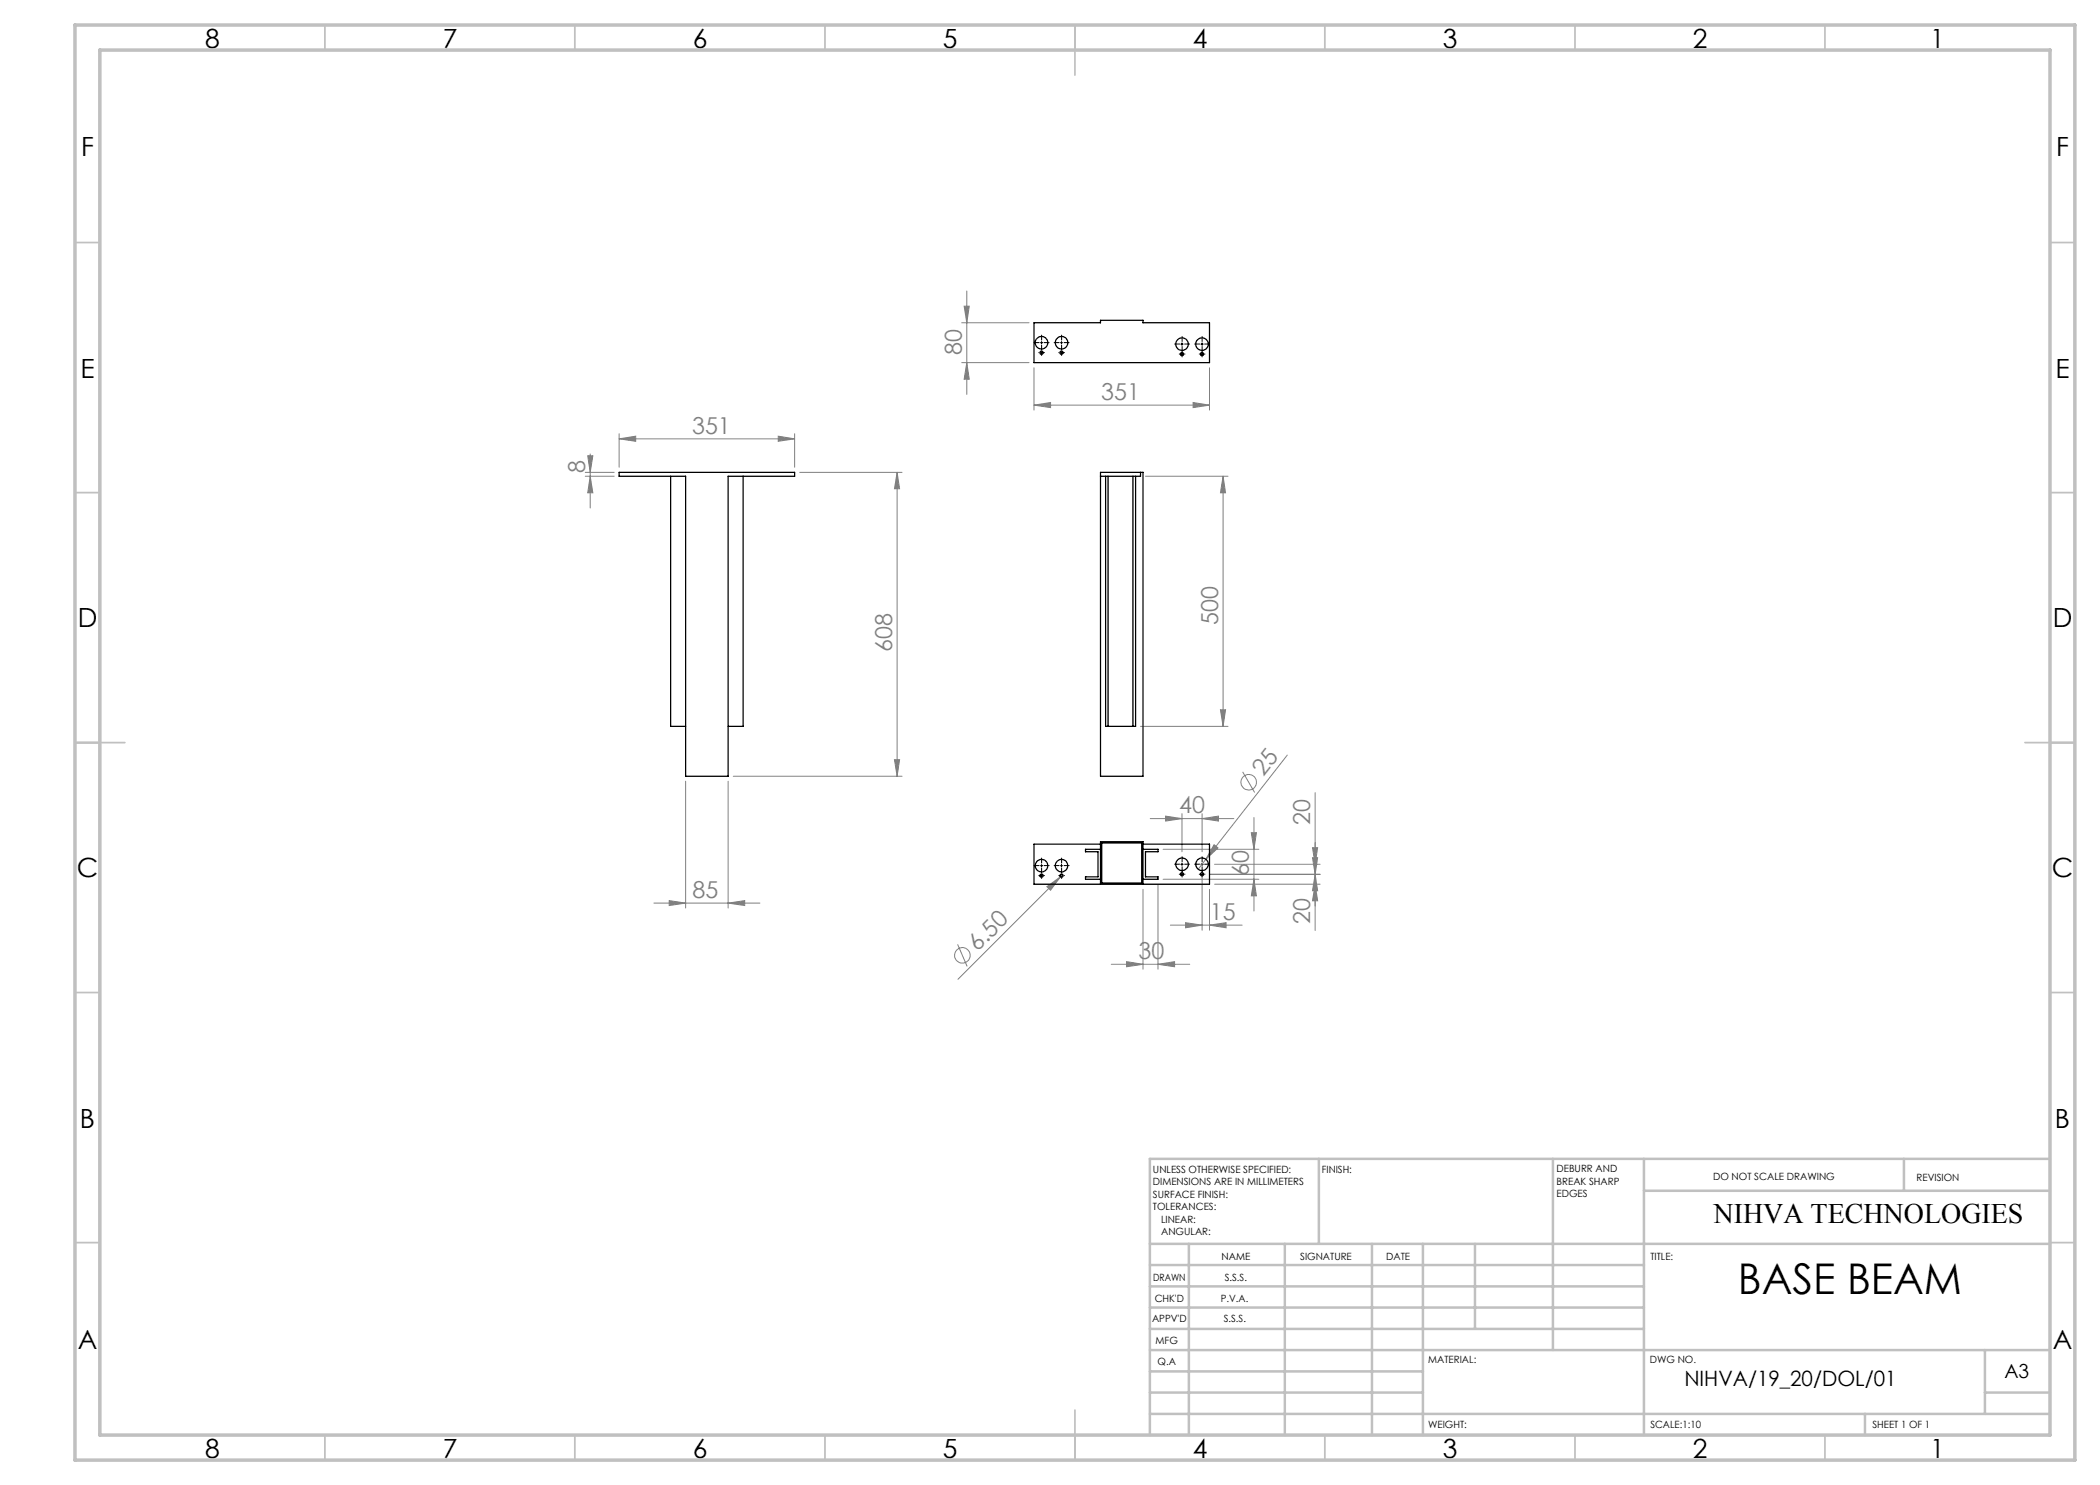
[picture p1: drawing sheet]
<svg xmlns="http://www.w3.org/2000/svg" width="420mm" height="297mm" viewBox="0 0 420 297" stroke-linecap="round" stroke-linejoin="round" font-family="sans-serif">
<g fill="none" stroke="#808080" stroke-width=".2">
<path d="M193.4 58.2v20.7M192.3 64.6h13.5M192.3 72.5h13.5M192.8 61.2h1.1l-.5 3.4zM193.4 72.5l.5 3.3h-1.1zM206.8 73.6v8.4M241.9 73.6v8.4M117.1 95.2h5.7M117.1 94.5h5.7M117.5 91.2h1.1l-.6 3.3zM118 95.2l.6 3.4h-1.1zM118 90.8v10.8"/>
<path d="M123.8 87.8l3.3-.6v1.1zM123.8 86.7v6.7M123.8 87.8h35.1M155.6 87.2l3.3 .6-3.3 .5zM158.9 86.7v6.7M159.9 94.5h20.5M179.4 94.5l.5 3.3h-1zM179.4 94.5v60.8M206.8 81l3.3-.5v1zM206.8 81h35.1M229.1 95.2h16.5M238.6 80.5l3.3 .5-3.3 .5z"/>
<path d="M244.6 95.2v50.1M244.6 95.2l.5 3.4h-1zM137.1 156.2v25.4M145.6 156.2v25.4M146.6 155.3h33.8M178.9 151.9h1l-.5 3.4zM228.1 145.3h17.5M244.1 142h1l-.5 3.3zM248.5 154.4l2.4 4.1M257.5 151l-16.3 20.9M263 158.5v27.6M209.4 177.3l2.7-1.9-2 2.6z"/>
<path d="M212.1 175.4l-20.5 20.5M212.5 174.9l-.4 .5M228.6 177.9v15.9M230 163.7h16.8M231.6 176.8v17M232.6 169.9h19.2M232.6 175.9h19.2M233.1 163.2l3.3 .5-3.3 .5zM236.4 162.7v7.7M240.4 163.7l3.3-.5v1zM240.4 162.7v7.7M240.4 175.4v10.7"/>
<path d="M241.2 171.9l-1.6 1.9M241.9 177.9v8.2M242 174.9h22M242.8 168.9l.8 .7-2.4 2.3zM242.9 176.8h21.1M242.9 172.9h21.1M250.3 166.5h1l-.5 3.4zM250.8 175.9l.5 3.3h-1zM250.8 163.5v18.7M262.5 171.6h1l-.5 3.3zM262.5 169.5h1l-.5 3.4zM263 174.9l.5 3.2h-1z"/>
<path d="M263 176.8l.5 3.4h-1zM130.8 180.6h21.2M133.8 180.1l3.3 .5-3.3 .5zM145.6 180.6l3.3-.5v1zM191.5 188.9l1.9 4.4M222.2 192.9h15.7M225.3 192.3l3.3 .6-3.3 .5zM231.6 192.9l3.3-.6v1.1zM234.1 185h14.3M237.1 184.5l3.3 .5-3.3 .6zM241.9 185l3.3-.5v1.1z"/>
<circle cx="249.7" cy="156.5" r="1.56"/>
<circle cx="192.5" cy="191.1" r="1.56"/>
</g>
<g fill="none" stroke="#000" stroke-width=".2" stroke-dasharray="15.2 1.3 1.3 1.3">
<path d="M207.8 68.5h-1M207.8 70.5h-.1M208.3 69v1M208.3 68v-1M208.3 71v.1M208.3 70h.1M208.8 68.5h1M208.8 70.5h.1M211.8 70.5h-.1M211.8 68.5h-1M212.3 71v.1M212.3 70h.1"/>
<path d="M212.3 69v1M212.3 68v-1M212.8 70.5h.1M212.8 68.5h1M235.9 70.8h-.1M235.9 68.8h-1M236.4 71.3v.1M236.4 70.3v-.1M236.4 69.3v1M236.4 68.3v-1M236.9 70.8h.1M236.9 68.8h1"/>
<path d="M239.9 68.8h-1M239.9 70.8h-.1M240.4 69.3v1M240.4 68.3v-1M240.4 71.3v.1M240.4 70.3v-.1M240.9 68.8h1M240.9 70.8h.1M207.8 173.1h-1M207.8 175.1h-.1M208.3 173.6v1M208.3 172.6v-1"/>
<path d="M208.3 175.6v.1M208.3 174.6v-.1M208.8 173.1h1M208.8 175.1h.1M211.8 175.1h-.1M211.8 173.1h-1M212.3 175.6v.1M212.3 174.6v-.1M212.3 173.6v1M212.3 172.6v-1M212.8 175.1h.1M212.8 173.1h1"/>
<path d="M235.9 174.8h-.1M235.9 172.8h-1M236.4 175.3v.1M236.4 174.3h.1M236.4 173.3v1M236.4 172.3v-1M236.9 174.8h.1M236.9 172.8h1M239.9 172.8h-1M239.9 174.8h-.1M240.4 173.3v1M240.4 172.3v-1"/>
<path d="M240.4 175.3v.1M240.4 174.3h.1M240.9 172.8h1M240.9 174.8h.1"/>
</g>
<g fill="none" stroke="#000" stroke-width=".2">
<path d="M208.1 68.5h.5M208.1 70.6h.5M208.3 68.3v.5M208.3 70.3v.5M212.1 68.5h.4M212.1 70.6h.4M212.3 68.3v.5M212.3 70.3v.5M236.1 68.8h.5M236.1 70.8h.5M236.4 68.6v.5M236.4 70.6v.5"/>
<path d="M240.2 68.8h.5M240.2 70.8h.5M240.4 68.6v.5M240.4 70.6v.5M208.1 173.1h.5M208.1 175.2h.5M208.3 172.9v.5M208.3 174.9v.5M212.1 173.1h.4M212.1 175.2h.4M212.3 172.9v.5M212.3 174.9v.5"/>
<path d="M236.1 172.9h.5M236.1 174.9h.5M236.4 172.6v.5M236.4 174.6v.5M240.2 172.9h.5M240.2 174.9h.5M240.4 172.6v.5M240.4 174.6v.5"/>
</g>
<g fill="none" stroke="#c0c0c0" stroke-width=".35">
<path d="M65 5v5M115 5v5M165 5v5M215 5v10M265 5v5M315 5v5M365 5v5M15 48.5h5M410 48.5h5M15 98.5h5M410 98.5h5M15 148.5h10"/>
<path d="M405 148.5h10M15 198.5h5M410 198.5h5M15 248.5h5M410 248.5h5M65 287v5M115 287v5M165 287v5M215 282v10M265 287v5M315 287v5M365 287v5"/>
</g>
<g fill="none" stroke="#c0c0c0" stroke-width=".5">
<path d="M263.8 231.8v17M310.6 231.8v38.2M328.8 231.8v55.2M328.8 238.2h81.2M380.8 231.8v6.4M410 231.8h-180v55.2M230 248.8h180M230 257.3h98.8M230 253h98.8M237.8 248.8v38.2M257 248.8v38.2M274.4 248.8v38.2"/>
<path d="M284.6 248.8v38.2M295 248.8v17M230 265.8h98.8M230 261.5h98.8M230 278.5h54.6M230 274.3h54.6M230 270h180M397 278.5h13M397 270v12.8M230 282.8h180M373 282.8v4.2"/>
</g>
<path d="M15 5h400v287h-400zM20 10h390v277h-390z" fill="none" stroke="#c0c0c0" stroke-width=".7"/>
<g fill="#808080">
<path d="M209.4 177.3l2.7-1.9-2 2.6z"/>
<path d="M242.8 168.9l.8 .7-2.4 2.3z"/>
<path d="M123.8 87.8l3.3-.6v1.1zM155.6 87.2l3.3 .6-3.3 .5zM133.8 180.1l3.3 .5-3.3 .5zM145.6 180.6l3.3-.5v1z"/>
<path d="M206.8 81l3.3-.5v1zM238.6 80.5l3.3 .5-3.3 .5zM233.1 163.2l3.3 .5-3.3 .5zM240.4 163.7l3.3-.5v1zM237.1 184.5l3.3 .5-3.3 .6zM241.9 185l3.3-.5v1.1z"/>
<path d="M231.6 192.9l3.3-.6v1.1zM225.3 192.3l3.3 .6-3.3 .5z"/>
<path d="M244.1 142h1l-.5 3.3zM244.6 95.2l.5 3.4h-1z"/>
<path d="M263 174.9l.5 3.2h-1zM262.5 169.5h1l-.5 3.4z"/>
<path d="M117.5 91.2h1.1l-.6 3.3zM118 95.2l.6 3.4h-1.1zM179.4 94.5l.5 3.3h-1zM178.9 151.9h1l-.5 3.4z"/>
<path d="M250.3 166.5h1l-.5 3.4zM250.8 175.9l.5 3.3h-1z"/>
<path d="M192.8 61.2h1.1l-.5 3.4zM193.4 72.5l.5 3.3h-1.1zM262.5 171.6h1l-.5 3.3zM263 176.8l.5 3.4h-1z"/>
</g>
<g fill="none" stroke="#000" stroke-width=".25">
<path d="M206.8 64.6h13.3v-.5h8.5v.5h13.3v7.9h-35.1zM123.8 94.5h35.1v.7h-13.3v60.1h-8.5v-60.1h-13.3zM134.1 95.2v50.1h3M148.6 95.2v50.1h-3M220.1 94.5h8.5v60.8h-8.5zM221.1 95.2v50.1h6v-50.1M221.6 95.2v50.1M226.6 95.2v50.1M228.1 94.5v.7h-8M220.1 176.8v-8.5h8.5v8.5M220.1 168.8h-13.3v8h35.1v-8h-13.3M220.1 169.9h-3v.5h2.5v5h-2.5v.5h3"/>
<path d="M220.3 168.6h8.1v8h-8.1zM228.6 169.9h3v.5h-2.5v5h2.5v.5h-3"/>
<circle cx="208.3" cy="70.5" r=".34"/>
<circle cx="208.3" cy="68.5" r="1.25"/>
<circle cx="212.3" cy="70.5" r=".33"/>
<circle cx="212.3" cy="68.5" r="1.27"/>
<circle cx="236.4" cy="70.8" r=".33"/>
<circle cx="236.4" cy="68.8" r="1.27"/>
<circle cx="240.4" cy="70.8" r=".34"/>
<circle cx="240.4" cy="68.8" r="1.25"/>
<circle cx="208.3" cy="173.1" r="1.26"/>
<circle cx="208.3" cy="175.1" r=".32"/>
<circle cx="212.3" cy="175.1" r=".32"/>
<circle cx="212.3" cy="173.1" r="1.24"/>
<circle cx="236.4" cy="174.8" r=".32"/>
<circle cx="236.4" cy="172.8" r="1.24"/>
<circle cx="240.4" cy="174.9" r=".33"/>
<circle cx="240.4" cy="172.8" r="1.26"/>
</g>
<text font-size="8.5" x="347.6" y="258.8">BASE BEAM</text>
<text font-size="5.6" x="342.7" y="244.5">NIHVA TECHNOLOGIES</text>
<g font-size="5.3">
<text x="41" y="9.5">8</text>
<text x="88.5" y="9.5">7</text>
<text x="138.5" y="9.5">6</text>
<text x="188.5" y="9.5">5</text>
<text x="238.5" y="9.5">4</text>
<text x="288.5" y="9.5">3</text>
<text x="338.5" y="9.5">2</text>
<text x="386" y="9.5">1</text>
<text x="16.2" y="31.3">F</text>
<text x="411.2" y="31.3">F</text>
<text x="16.1" y="75.5">E</text>
<text x="411.1" y="75.5">E</text>
<text x="15.5" y="125.5">D</text>
<text x="410.5" y="125.5">D</text>
<text x="15.4" y="175.5">C</text>
<text x="410.4" y="175.5">C</text>
<text x="16" y="225.5">B</text>
<text x="411" y="225.5">B</text>
<text x="15.5" y="269.8">A</text>
<text x="410.5" y="269.8">A</text>
<text x="41" y="291.5">8</text>
<text x="88.5" y="291.5">7</text>
<text x="138.5" y="291.5">6</text>
<text x="188.5" y="291.5">5</text>
<text x="238.5" y="291.5">4</text>
<text x="288.5" y="291.5">3</text>
<text x="338.5" y="291.5">2</text>
<text x="386" y="291.5">1</text>
</g>
<g font-size="4.7" fill="#808080">
<text x="192.3" y="70.9" transform="rotate(-90 192.3 70.9)">80</text>
<text x="220.3" y="80">351</text>
<text x="138.4" y="86.7">351</text>
<text x="117" y="94.7" transform="rotate(-90 117 94.7)">8</text>
<text x="243.6" y="125" transform="rotate(-90 243.6 125)">500</text>
<text x="178.4" y="130.4" transform="rotate(-90 178.4 130.4)">608</text>
<text x="252.7" y="155.5" transform="rotate(-52 252.7 155.5)">25</text>
<text x="235.8" y="162.7">40</text>
<text x="262" y="165" transform="rotate(-90 262 165)">20</text>
<text x="138.5" y="179.6">85</text>
<text x="249.8" y="175.2" transform="rotate(-90 249.8 175.2)">60</text>
<text x="242" y="184">15</text>
<text x="262" y="184.8" transform="rotate(-90 262 184.8)">20</text>
<text x="195.5" y="190.4" transform="rotate(-45 195.5 190.4)">6.50</text>
<text x="227.7" y="191.8">30</text>
</g>
<text font-size="4.2" x="336.9" y="277.2">NIHVA/19_20/DOL/01</text>
<text font-size="3.9" x="400.9" y="275.5">A3</text>
<g font-size="2">
<text x="230.6" y="234.6">UNLESS OTHERWISE SPECIFIED:</text>
<text x="230.6" y="237.1">DIMENSIONS ARE IN MILLIMETERS</text>
<text x="230.6" y="239.6">SURFACE FINISH:</text>
<text x="264.4" y="234.6">FINISH:</text>
<text x="311.3" y="234.5">DEBURR AND</text>
<text x="311.3" y="237">BREAK SHARP</text>
<text x="311.3" y="239.5">EDGES</text>
<text x="342.6" y="236">DO NOT SCALE DRAWING</text>
<text x="383.3" y="236.2">REVISION</text>
<text x="230.6" y="242.1">TOLERANCES:</text>
<text x="232.2" y="244.6">LINEAR:</text>
<text x="232.2" y="247.1">ANGULAR:</text>
<text x="244.3" y="252">NAME</text>
<text x="260" y="251.9">SIGNATURE</text>
<text x="277.2" y="251.9">DATE</text>
<text x="330.1" y="251.9">TITLE:</text>
<text x="230.6" y="256.1">DRAWN</text>
<text x="244.9" y="256.1">S.S.S.</text>
<text x="230.9" y="260.3">CHK'D</text>
<text x="244.1" y="260.3">P.V.A.</text>
<text x="230.4" y="264.4">APPV'D</text>
<text x="231.1" y="268.8">MFG</text>
<text x="244.7" y="264.4">S.S.S.</text>
<text x="231.5" y="273">Q.A</text>
<text x="285.6" y="272.5">MATERIAL:</text>
<text x="330" y="272.5">DWG NO.</text>
<text x="285.6" y="285.5">WEIGHT:</text>
<text x="330.1" y="285.6">SCALE:1:10</text>
<text x="374.5" y="285.6">SHEET 1 OF 1</text>
</g>
</svg>
